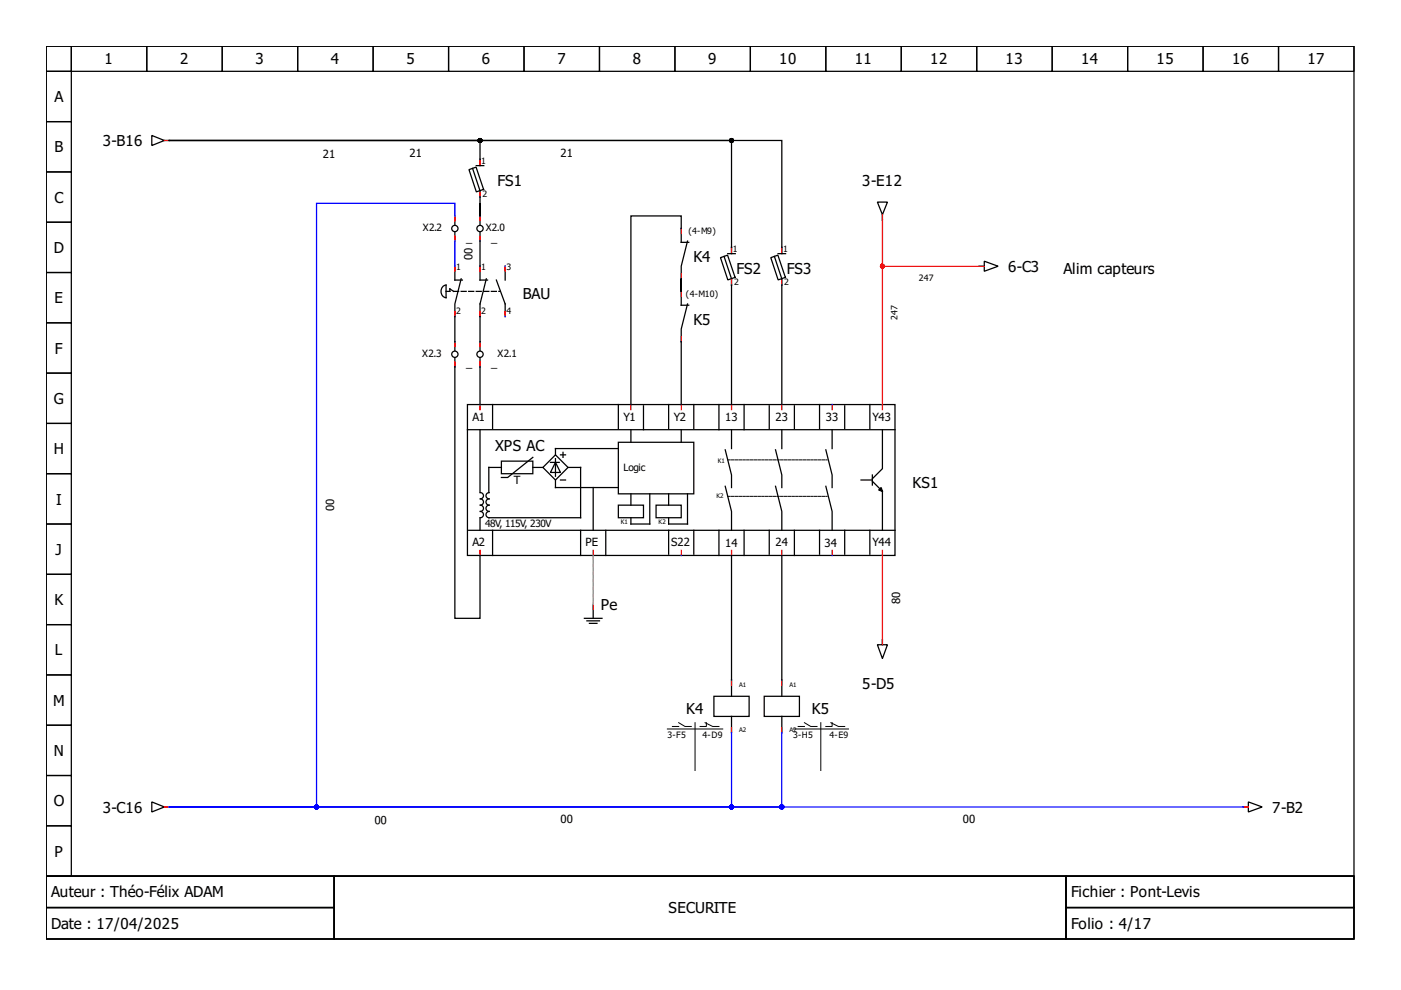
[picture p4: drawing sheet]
<svg xmlns="http://www.w3.org/2000/svg" width="297mm" height="210mm" viewBox="0 0 297 210" stroke-linecap="round" stroke-linejoin="round" font-family="sans-serif">
<g fill="none" stroke="#000" stroke-width=".27">
<path d="M9.8 9.8h277.3v176h-277.3zM9.8 9.8h5.3v5.3h-5.3zM9.8 15.1h5.3v10.7h-5.3zM15.1 9.8h16v5.3h-16zM31.1 9.8h16v5.3h-16zM47.1 9.8h16v5.3h-16zM63.1 9.8h16v5.3h-16zM79.1 9.8h16v5.3h-16zM95.1 9.8h16v5.3h-16zM111.1 9.8h16v5.3h-16zM127.1 9.8h16v5.3h-16zM143.1 9.8h16v5.3h-16z"/>
<path d="M159.1 9.8h16v5.3h-16zM175.1 9.8h16v5.3h-16zM191.1 9.8h16v5.3h-16zM207.1 9.8h16v5.3h-16zM223.1 9.8h16v5.3h-16zM239.1 9.8h16v5.3h-16zM255.1 9.8h16v5.3h-16zM271.1 9.8h16v5.3h-16zM9.8 25.8h5.3v10.7h-5.3zM9.8 36.5h5.3v10.6h-5.3zM32.2 28.7l2.7 1.1-2.7 1.1zM34.9 29.8h.8"/>
<path d="M35.9 29.8h129.9v24M35.9 29.8h119.2v24M35.9 29.8h65.9v5.3M100.2 35.7l1.6 4.8M101 35.1h1.6M9.8 47.1h5.3v10.7h-5.3zM9.8 57.8h5.3v10.6h-5.3zM96.4 56.4v3h1.6M96.4 45.8v1.8M96.4 49.2v1.9M97.8 59.1l-1.4 5.3v9.9M101.8 49.2v10.2h1.6"/>
<path d="M101.8 40.5v7.1M102.5 40.2l-1.5 .5-1.6-4.7 1.5-.6 1.6 4.8M103.1 59.1l-1.3 5.3v9.9M105.2 59.4l1.9 5v2.7M107.1 56.4v3M145.8 51.1l-1.4 5.3v8.3h1.6M146 51.4h-1.6v-5.6h-10.6v40M152.8 54.6l1.5-.5 1.5 4.7-1.5 .5zM153.5 54.4l1.6 4.7M154.3 53.8h1.6M155.1 59.1v26.7M164.2 54.4l1.6 4.7"/>
<path d="M165 53.8h1.6M165.8 59.1v26.7M166.5 58.8l-1.5 .5-1.6-4.7 1.5-.5 1.6 4.7M186 42.9h2.2l-1.1 2.6zM187.1 45.5v.8M207.9 56.4h.8M208.7 55.4l2.9 1-2.9 1.1zM9.8 68.4h5.3v10.7h-5.3zM9.8 79.1h5.3v10.7h-5.3zM93.9 60.7l.7-.3v2.7a1.41 1.41 0 0 1-.7-2.4zM94.6 61.8h.8v-.6l.8 .6M96.4 75.9v55.2h5.4v-13.3"/>
<path d="M101.8 75.9v9.9M145.8 64.4l-1.4 5.4v16M9.8 89.8h5.3v10.6h-5.3zM99.1 85.8h90.7v32h-90.7zM99.1 91.1h90.7M101.8 91.1v13.3M104.4 85.8v5M106.3 97.8h6.7v2.6h-6.7zM106.3 99.1h-2.7v5.3M113 97l-5.4 4.2h-1.3M113 99.1h2.1M115.1 99.1l2.7-2.7 2.6 2.7-2.6 2.7z"/>
<path d="M116.7 98h1.9M117.8 98l1 2.2h-2.1zM117.8 97.2v3.8M118.8 96.4h1.1M119.4 95.9v1.1M120.4 99.1h2.7v10.7h-19.5M131.1 93.8h16v10.9h-16zM131.1 95.1h-13.3v1.3M131.1 85.8v5M133.8 91.1v2.7M136.4 86v5.1M141.8 85.8v5"/>
<path d="M144.4 91.1v2.7M147.1 85.8v5M152.4 85.8v5.3M153.8 95.4l1.3 5.3v2.7M155.1 91.1v4M157.8 85.8v5.3M163.1 86v4.8M164.4 95.4l1.4 5.3v2.7M165.8 91.1v4M168.4 86v4.8M173.8 85.8v5M175.1 95.4l1.3 5.3v2.7"/>
<path d="M176.4 91.1v4M179.1 86v4.8M184.4 85.8v5M187.1 91.1v8.3l-2.1 2.1M9.8 100.4h5.3v10.7h-5.3zM9.8 111.1h5.3v10.7h-5.3zM99.4 112.4h90.4M101.8 109.8v2.6M101.8 104.4a.67 .67 0 0 1 .7 .7 .67 .67 0 0 1-.7 .7 .67 .67 0 0 1 .7 .6 .67 .67 0 0 1-.7 .7 .67 .67 0 0 1 .7 .7 .67 .67 0 0 1-.7 .6 .67 .67 0 0 1 .7 .7 .67 .67 0 0 1-.7 .7M103.7 104.4a.67 .67 0 0 0-.7 .7 .67 .67 0 0 0 .7 .7 .67 .67 0 0 0-.7 .6 .67 .67 0 0 0 .7 .7 .67 .67 0 0 0-.7 .7 .67 .67 0 0 0 .7 .6 .67 .67 0 0 0-.7 .7 .67 .67 0 0 0 .7 .7M104.4 112.4v5.4M117.8 101.8v1.6h13.3"/>
<path d="M118.8 101.8h1.1M123.1 112.4v5.4M125.8 103.4v9M128.4 112.4v5.4M131.1 107.1h5.3v2.7h-5.3zM133.8 104.7v2.4M137.8 104.7v6.4h-4v-1.3M139.1 107.1h5.3v2.7h-5.3zM141.8 104.7v2.4M141.8 112.4v5.1M145.8 104.7v6.4h-4v-1.3M147.1 112.4v5.1"/>
<path d="M152.4 112.4v5.4M153.8 103.1l1.3 5.3v4M155.1 117.8v26.4M157.8 112.4v5.4M163.1 112.4v5.1M164.4 103.1l1.4 5.3v4M165.8 117.8v26.4M168.4 112.4v5.4M173.8 112.4v5.1M175.1 103.1l1.3 5.3v4M179.1 112.4v5.1M182.6 101.8h2.4"/>
<path d="M184.4 112.4v5.1M185 102l2.1 2.2v8.2M185 100.7v2.1M9.8 121.8h5.3v10.6h-5.3zM9.8 132.4h5.3v10.7h-5.3zM123.9 131.1h3.7M124.4 131.6h2.7M125 132.2h1.6M125.8 128.4v2.7M186 136.7h2.2l-1.1 2.9zM187.1 135.9v.8M9.8 143.1h5.3v10.7h-5.3z"/>
<path d="M9.8 153.8h5.3v10.6h-5.3zM151.4 147.6h7.4v4.3h-7.4zM155.1 144.4v3.2M155.1 151.9v3.2M162 147.6h7.5v4.3h-7.5zM165.8 144.4v3.2M165.8 151.9v3.2M9.8 164.4h5.3v10.7h-5.3zM9.8 175.1h5.3v10.7h-5.3zM32.2 170l2.7 1.1-2.7 1.1zM34.9 171.1h.8M263.9 171.1h.8"/>
<path d="M264.7 170l2.9 1.1-2.9 1.1zM9.8 185.8h277.3v13.3h-277.3zM9.8 185.8h61v6.6h-61zM9.8 192.4h61v6.7h-61zM70.8 185.8h155.2v13.3h-155.2zM226 185.8h61.1v6.6h-61.1zM226 192.4h61.1v6.7h-61.1z"/>
<circle cx="96.4" cy="48.4" r=".67"/>
<circle cx="101.8" cy="48.4" r=".67"/>
<circle cx="96.4" cy="75.1" r=".67"/>
<circle cx="101.8" cy="75.1" r=".67"/>
</g>
<g fill="none" stroke="#f00" stroke-width=".27">
<path d="M34.9 29.8h1M101.8 33.8v1.1M96.4 45.8v1M96.4 50v1.1M96.4 56.4v1.1M101.8 40.7v1.1M101.8 45.8v1M101.8 50v1.1M101.8 56.4v1.1M107.1 56.4v1.1M144.4 48.4v1.1M144.4 58v1.1"/>
<path d="M155.1 52.4v1.1M155.1 59.4v1M165.8 52.4v1.1M165.8 59.4v1M187.1 46.6v9.8h21.6M187.1 46.6v40.2M187.1 45.5v1.1M96.4 66v1.1M96.4 72.4v1.1M96.4 76.7v1.1M101.8 72.4v1.1M101.8 76.7v1.1"/>
<path d="M101.8 66v1.1M107.1 66v1.1M144.4 61.8v1M144.4 71.4v1M101.8 85.8v1M133.8 85.8v1M144.4 85.8v1M155.1 85.8v1M165.8 85.8v1M176.4 85.8v1M101.8 116.7v1.1M125.8 116.7v1.1"/>
<path d="M144.4 116.7v1.1M155.1 116.7v1.1M165.8 116.7v1.1M176.4 116.7v1.1M187.1 116.7v20M125.8 128.2v1M155.1 144.2v1M155.1 154.3v1.1M165.8 144.2v1M165.8 154.3v1.1M34.9 171.1h1M263.6 171.1h1.1"/>
</g>
<g fill="none" stroke="#00f" stroke-width=".27">
<path d="M35.9 29.8h.1M101.8 33.8h.1M96.4 45.8h.1M96.4 51.1h.1M96.4 56.4h.1M96.4 45.8v-2.7h-29.3v128h-31.2M96.4 51.1v5.3M101.8 41.8h.1M101.8 45.8h.1M101.8 51.1h.1M101.8 56.4h.1M107.1 56.4h.1"/>
<path d="M144.4 48.4h.1M144.4 59.1h.1M155.1 52.4h.1M165.8 52.4h.1M187.1 46.6h.1M207.6 56.4h.1M96.4 67.1h.1M96.4 72.4h.1M96.4 77.8h.1M101.8 72.4h.1M101.8 77.8h.1M101.8 67.1h.1"/>
<path d="M107.1 67.1h.1M144.4 61.8h.1M144.4 72.4h.1M155.1 60.4h.1M165.8 60.4h.1M101.8 85.8h.1M133.8 85.8h.1M144.4 85.8h.1M155.1 85.8h.1M165.8 85.8h.1M176.4 85.8h.1M187.1 85.8h.1"/>
<path d="M101.8 117.8h.1M125.8 117.8h.1M144.4 117.8h.1M155.1 117.8h.1M165.8 117.8h.1M176.4 117.8h.1M187.1 117.8h.1M125.8 128.2h.1M187.1 135.6h.1M155.1 155.4v15.7h-119.2M155.1 144.2h.1M155.1 155.4h.1"/>
<path d="M165.8 144.2h.1M165.8 155.4h.1M165.8 155.4v15.7h-129.9M35.9 171.1h.1M35.9 171.1h227.7M263.6 171.1h.1"/>
</g>
<g fill="#000" stroke="#000" stroke-width=".27">
<path d="M186.8 103.4l.3 .8-.8-.3z"/>
<circle cx="101.8" cy="29.8" r=".4"/>
<circle cx="155.1" cy="29.8" r=".4"/>
</g>
<path d="M154.3 97.5h21.1M154.3 105.2h21.1" fill="none" stroke="#000" stroke-width=".21" stroke-dasharray=".5 .3"/>
<path d="M96.2 61.8h9.8" fill="none" stroke="#000" stroke-width=".27" stroke-dasharray="1.1 .5"/>
<path d="M141.5 154.6h11.7M142.6 154h1.3M143.9 153.2l1.3 .8h1.4M147.4 153.2v10.2M149.5 153.2l1.6 .8h1.3M149.8 153.2v.8h-1.4M168.2 154.6h11.7M169.2 154h1.4M170.6 153.2l1.3 .8h1.3M174 153.2v10.2M176.2 153.2l1.6 .8h1.3M176.4 153.2v.8h-1.3" fill="none" stroke="#000" stroke-width=".21"/>
<g fill="#00f" stroke="#00f" stroke-width=".27">
<circle cx="165.8" cy="171.1" r=".4"/>
<circle cx="67.1" cy="171.1" r=".4"/>
<circle cx="155.1" cy="171.1" r=".4"/>
</g>
<path d="M125.8 117.8v10.4" fill="none" stroke="#55aa7f" stroke-width=".27"/>
<path d="M125.8 128.2v-10.4" fill="none" stroke="#eadd4b" stroke-width=".27" stroke-dasharray=".5 1.1"/>
<circle cx="187.1" cy="56.4" r=".4" fill="#f00" stroke="#f00" stroke-width=".27"/>
<g font-size="3.2">
<text x="22.2" y="13.7">1</text>
<text x="38.2" y="13.7">2</text>
<text x="54.2" y="13.7">3</text>
<text x="70.2" y="13.7">4</text>
<text x="86.2" y="13.7">5</text>
<text x="102.2" y="13.7">6</text>
<text x="118.2" y="13.7">7</text>
<text x="134.2" y="13.7">8</text>
<text x="150.2" y="13.7">9</text>
<text x="165.2" y="13.7">10</text>
<text x="181.2" y="13.7">11</text>
<text x="197.2" y="13.7">12</text>
<text x="213.2" y="13.7">13</text>
<text x="229.2" y="13.7">14</text>
<text x="245.2" y="13.7">15</text>
<text x="261.2" y="13.7">16</text>
<text x="277.2" y="13.7">17</text>
<text x="11.5" y="21.7">A</text>
<text x="11.5" y="32.3">B</text>
<text x="21.8" y="31">3-B16</text>
<text x="105.5" y="39.4">FS1</text>
<text x="182.8" y="39.4">3-E12</text>
<text x="11.5" y="43">C</text>
<text x="11.4" y="53.6">D</text>
<text x="147" y="55.5">K4</text>
<text x="156.2" y="58">FS2</text>
<text x="166.8" y="58">FS3</text>
<text x="213.8" y="57.6">6-C3</text>
<text x="225.5" y="58">Alim capteurs</text>
<text x="11.5" y="64.3">E</text>
<text x="110.8" y="63.4">BAU</text>
<text x="147" y="68.8">K5</text>
<text x="11.7" y="75">F</text>
<text x="11.4" y="85.6">G</text>
<text x="105" y="95.6">XPS AC</text>
<text x="11.4" y="96.3">H</text>
<text x="11.9" y="107">I</text>
<text x="193.5" y="103.4">KS1</text>
<text x="11.8" y="117.6">J</text>
<text x="11.5" y="128.3">K</text>
<text x="127.4" y="129.4">Pe</text>
<text x="11.7" y="139">L</text>
<text x="11.3" y="149.6">M</text>
<text x="182.8" y="146">5-D5</text>
<text x="145.5" y="151.4">K4</text>
<text x="172.2" y="151.4">K5</text>
<text x="11.4" y="160.3">N</text>
<text x="11.4" y="171">O</text>
<text x="21.8" y="172.3">3-C16</text>
<text x="269.7" y="172.3">7-B2</text>
<text x="11.5" y="181.6">P</text>
<text x="10.9" y="190.3">Auteur : Théo-Félix ADAM</text>
<text x="227.1" y="190.3">Fichier : Pont-Levis</text>
<text x="10.9" y="197">Date : 17/04/2025</text>
<text x="141.8" y="193.6">SECURITE</text>
<text x="227.1" y="197">Folio : 4/17</text>
</g>
<g font-size="2.4">
<text x="68.4" y="33.5">21</text>
<text x="86.8" y="33.3">21</text>
<text x="118.8" y="33.3">21</text>
<text x="98.8" y="51.2">_</text>
<text x="104.2" y="51.2">_</text>
<text x="100.2" y="55.1" transform="rotate(-90 100.2 55.1)">00</text>
<text x="98.8" y="77.9">_</text>
<text x="104.2" y="77.9">_</text>
<text x="100.2" y="89.3">A1</text>
<text x="132.2" y="89.3">Y1</text>
<text x="142.8" y="89.3">Y2</text>
<text x="153.8" y="89.3">13</text>
<text x="164.4" y="89.3">23</text>
<text x="175.1" y="89.3">33</text>
<text x="185" y="89.3">Y43</text>
<text x="109" y="102.7">T</text>
<text x="70.8" y="108.4" transform="rotate(-90 70.8 108.4)">00</text>
<text x="100.2" y="115.7">A2</text>
<text x="124.2" y="115.7">PE</text>
<text x="142.3" y="115.7">S22</text>
<text x="153.8" y="116">14</text>
<text x="164.4" y="115.7">24</text>
<text x="174.8" y="116">34</text>
<text x="185" y="115.7">Y44</text>
<text x="190.8" y="128" transform="rotate(-90 190.8 128)">80</text>
<text x="82" y="173" transform="rotate(-180 82 173)">00</text>
<text x="118.8" y="174.6">00</text>
<text x="204.2" y="174.6">00</text>
</g>
<g font-size="2.1">
<text x="89.6" y="49">X2.2</text>
<text x="103" y="49">X2.0</text>
<text x="89.5" y="75.6">X2.3</text>
<text x="105.5" y="75.6">X2.1</text>
<text x="132.2" y="99.9">Logic</text>
<text x="102.8" y="111.6">48V, 115V, 230V</text>
</g>
<g font-size="1.9">
<text x="102" y="34.9">1</text>
<text x="102.3" y="41.8">2</text>
<text x="146" y="49.6">(4-M9)</text>
<text x="155.4" y="53.5">1</text>
<text x="166" y="53.5">1</text>
<text x="96.7" y="57.2">1</text>
<text x="102" y="57.2">1</text>
<text x="107.4" y="57.2">3</text>
<text x="194.8" y="59.6">247</text>
<text x="145.4" y="63">(4-M10)</text>
<text x="155.6" y="60.4">2</text>
<text x="166.3" y="60.4">2</text>
<text x="96.7" y="66.6">2</text>
<text x="102" y="66.6">2</text>
<text x="107.4" y="66.6">4</text>
<text x="190.3" y="67.8" transform="rotate(-90 190.3 67.8)">247</text>
<text x="141.5" y="156.4">3-F5</text>
<text x="149" y="156.4">4-D9</text>
<text x="168.2" y="156.4">3-H5</text>
<text x="175.9" y="156.4">4-E9</text>
</g>
<g font-size="1.3">
<text x="152.2" y="98.1">K1</text>
<text x="151.9" y="105.6">K2</text>
<text x="131.6" y="111.2">K1</text>
<text x="139.6" y="111.2">K2</text>
<text x="156.7" y="145.6">A1</text>
<text x="167.4" y="145.6">A1</text>
<text x="156.7" y="155.2">A2</text>
<text x="167.4" y="155.2">A2</text>
</g>
</svg>
